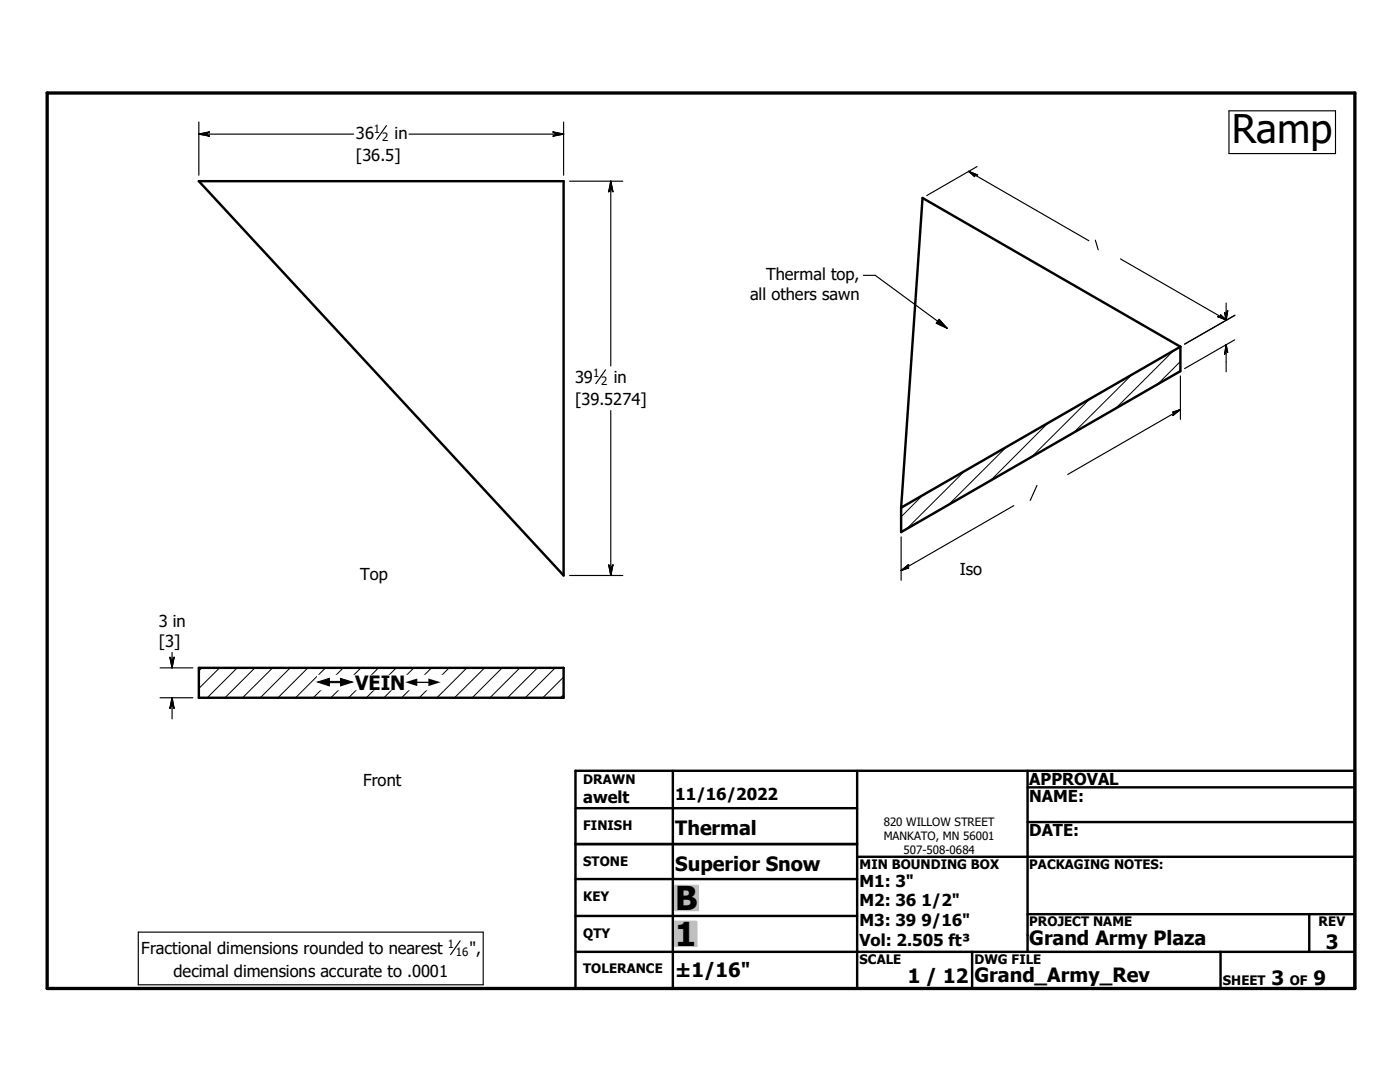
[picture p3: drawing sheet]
<svg xmlns="http://www.w3.org/2000/svg" width="279mm" height="216mm" viewBox="0 0 279 216" stroke-linecap="round" stroke-linejoin="round" font-family="sans-serif">
<g fill="none" stroke="#000" stroke-width=".48">
<path d="M39.7 36.2h72.8v78.6zM235.6 69.2v4.9l-55.8 32.1v-4.9M235.6 69.2l-55.8 32.1M235.6 69.2l-51.5-29.7-4.3 61.8M39.7 133.3h72.8v5.9h-72.8zM114.8 153.8h155.6v43.4h-155.6zM134.3 153.8v43.4M171.1 153.8v43.4M205.1 157.1h65.3M205.1 153.8v36.1M114.8 175.4h56.3M114.8 161.3h56.3"/>
<path d="M114.8 168.4h56.3M171.1 171h99.3M205.1 164h65.3M114.8 182.8h56.3M114.8 189.9h155.6M194 189.9v7.3M205.1 182.4h65.3M243.6 189.9v7.3M261.3 182.4v7.5"/>
</g>
<g fill="none" stroke="#000" stroke-width=".2">
<path d="M217.5 79.6l-11.5 11.5M225.9 74.8l-11.6 11.5M234.2 69.9l-11.6 11.6M235.6 72.1l-4.6 4.6M184.2 98.8l-4.4 4.3M192.5 94l-11.5 11.5M200.9 89.2l-11.6 11.5M209.2 84.4l-11.6 11.5M40.3 133.3l-.6 .6M43.8 133.3l-4.1 4.1M47.3 133.3l-5.9 5.9M50.9 133.3l-6 5.9"/>
<path d="M54.4 133.3l-6 5.9M57.9 133.3l-6 5.9M61.5 133.3l-6 5.9M65 133.3l-6 5.9M68.5 133.3l-6 5.9M72 133.3l-6 5.9M75.5 133.3l-5.9 5.9M79.1 133.3l-6 5.9M82.6 133.3l-6 5.9M86.1 133.3l-5.9 5.9M89.6 133.3l-5.9 5.9M93.2 133.3l-6 5.9"/>
<path d="M96.7 133.3l-6 5.9M100.2 133.3l-6 5.9M103.8 133.3l-6 5.9M107.3 133.3l-6 5.9M110.8 133.3l-6 5.9M112.5 138.6l-.6 .6M112.5 135.1l-4.2 4.1"/>
</g>
<path d="M9.4 18.6h261v178.6h-261z" fill="none" stroke="#000" stroke-width=".66"/>
<g fill="#c0c0c0" stroke="#c0c0c0" stroke-width=".48">
<path d="M134.8 183.9h4.2v4.8z"/>
<path d="M134.8 183.9l4.2 4.8h-4.2z"/>
<path d="M134.8 176.8h4.5v4.8z"/>
<path d="M134.8 176.8l4.5 4.8h-4.5z"/>
</g>
<g fill="none" stroke="#000" stroke-width=".23">
<path d="M39.7 26.8h30.9M39.7 26.8l2.1-.5-.7 .5M39.7 26.8l2.1 .4-.7-.4M39.7 24.3v10.7M41.1 26.8h.1M77.1 25.1l-1.9 2.7M81.6 26.8h30.9M111.1 26.8h.1M111.1 26.8l-.7 .4 2.1-.4M111.1 26.8l-.7-.5 2.1 .5M112.5 24.3v10.7M113.7 36.2h10.6"/>
<path d="M121.9 37.5h.1M121.9 36.2v36.8M121.9 36.2l.4 2.1-.4-.8M121.9 36.2l-.4 2.1 .4-.8M193.3 34.2l24 13.8M193.3 34.2l1.8 .7-.8-.1M193.3 34.2l1.2 1-.2-.4M194.3 34.8h.1M195 33.2l-10 5.8M245.3 22.1h21.2v8.5h-21.2zM172.3 54.9h2.4l14.3 10.6M218.6 47.9l.6 1.9"/>
<path d="M223.6 51.7l21.2 12.2M120.9 73.8l-2 2.7M187.4 63.7l1.6 1.8-2.1-1zM235.6 75v8.7M243.8 63.3h.1M243.8 63.3l-.8-.1 1.8 .7M243.8 63.3l-.2-.5 1.2 1.1M244.7 69.9h.1M244.7 62.8h.1M244.7 60.5v3.4M244.7 68.8v5.4M244.7 68.8l.3 1.5-.3-.4"/>
<path d="M244.7 68.8l-.3 1.9 .3-.8M244.7 62.8l-.3-.4 .3 1.5M244.7 62.8l.3-.8-.3 1.9M246.4 67.8l-10 5.7M246.5 62.9l-10.1 5.8M121.9 81.9v32.9M207 96.9l-1.4 3M234.6 82.3h.1M235.6 81.7l-22.5 13M235.6 81.7l-1.5 1.2 .5-.6M235.6 81.7l-1.5 .5 .5 .1M113.7 114.8h10.6"/>
<path d="M121.9 113.5h.1M121.9 113.5l-.4-.8 .4 2.1M121.9 113.5l.4-.8-.4 2.1M179.8 107.1v8.7M180.8 113.3h.1M180.8 113.3l.5-.7-1.5 1.2M180.8 113.3h.5l-1.5 .5M202.3 100.9l-22.5 12.9M31.9 139.2h6.6M31.9 133.3h6.6M34.3 131.9h.1M34.3 130.2v3.1"/>
<path d="M34.3 139.2v4.2M34.3 131.9l-.4-.7 .4 2.1M34.3 131.9l.4-.7-.4 2.1M34.3 139.2l.4 2.1-.4-.7M34.3 139.2l-.4 2.1 .4-.7M34.3 140.6h.1M27.6 186h68.8v10.5h-68.8zM91.8 187.7l-1.9 2.8"/>
</g>
<g fill="#000" stroke="#000" stroke-width=".23">
<path d="M39.7 26.8l2.1-.5-.7 .5zM39.7 26.8h1.4l.7 .4zM41.1 26.8l.7 .4zM110.4 27.2l.7-.4h1.4zM110.4 26.3l2.1 .5h-1.4zM110.4 26.3l.7 .5zM121.9 36.2l.4 2.1-.4-.8zM121.9 36.2v1.3l-.4 .8zM121.9 37.5l-.4 .8zM193.3 34.2l1.8 .7-.8-.1zM193.3 34.2l1 .6 .2 .4zM194.3 34.8l.2 .4z"/>
<path d="M187.4 63.7l1.6 1.8-2.1-1zM243 63.2l.8 .1 1 .6zM243.6 62.8l1.2 1.1-1-.6zM243.6 62.8l.2 .5zM244.7 68.8l.3 1.5-.3-.4zM244.7 68.8v1.1l-.3 .8zM244.7 69.9l-.3 .8zM244.4 62.4l.3 .4v1.1zM245 62l-.3 1.9v-1.1zM245 62l-.3 .8zM234.6 82.3l1-.6-1.5 1.2zM234.1 82.2l1.5-.5-1 .6z"/>
<path d="M234.1 82.2l.5 .1zM121.5 112.7l.4 .8v1.3zM122.3 112.7l-.4 2.1v-1.3zM122.3 112.7l-.4 .8zM179.8 113.8l1.5-1.2-.5 .7zM179.8 113.8l1-.5h.5zM180.8 113.3h.5zM33.9 131.2l.4 .7v1.4zM34.7 131.2l-.4 2.1v-1.4zM34.7 131.2l-.4 .7zM34.3 139.2l.4 2.1-.4-.7zM34.3 139.2v1.4l-.4 .7z"/>
<path d="M34.3 140.6l-.4 .7z"/>
</g>
<g fill="#fff" stroke="#fff" stroke-width=".23">
<path d="M63.4 134.8h25v2.8z"/>
<path d="M63.4 134.8l25 2.8h-25z"/>
</g>
<text font-size="7.9" x="245.8" y="28.4">Ramp</text>
<g font-size="6.6">
<text x="134.7" y="181.6">B</text>
<text x="134.7" y="188.7">1</text>
</g>
<g font-size="3.9">
<text x="70.9" y="137.6">VEIN</text>
<text x="134.7" y="166.6">Thermal</text>
<text x="134.7" y="173.8">Superior Snow</text>
<text x="205.4" y="188.6">Grand Army Plaza</text>
<text x="264.6" y="189.3">3</text>
<text x="134.7" y="194.9">±1/16&quot;</text>
<text x="181.1" y="196.1">1 / 12</text>
<text x="194.5" y="196">Grand_Army_Rev</text>
<text x="253.8" y="196.6">3</text>
<text x="262.1" y="196.6">9</text>
</g>
<g font-size="3.3">
<text x="71" y="27.6">36</text>
<text x="78.7" y="27.6">in</text>
<text x="71" y="32.1">[36.5]</text>
<text x="149.7" y="59.8">all others sawn</text>
<text x="152.9" y="55.8">Thermal top,</text>
<text x="114.8" y="76.4">39</text>
<text x="122.5" y="76.4">in</text>
<text x="114.8" y="80.9">[39.5274]</text>
<text x="71.9" y="115.7">Top</text>
<text x="191.6" y="114.7">Iso</text>
<text x="31.7" y="125.1">3 in</text>
<text x="31.7" y="129.1">[3]</text>
<text x="72.5" y="156.8">Front</text>
<text x="116.4" y="160.2">awelt</text>
<text x="134.7" y="159.7">11/16/2022</text>
<text x="205.4" y="156.7">APPROVAL</text>
<text x="205.4" y="159.9">NAME:</text>
<text x="205.4" y="166.9">DATE:</text>
<text x="171.5" y="176.9">M1: 3&quot;</text>
<text x="171.5" y="180.8">M2: 36 1/2&quot;</text>
<text x="171.5" y="184.8">M3: 39 9/16&quot;</text>
<text x="28.2" y="190.3">Fractional dimensions rounded to nearest</text>
<text x="93.7" y="190.3">&quot;,</text>
<text x="171.5" y="188.7">Vol: 2.505 ft³</text>
<text x="34.6" y="195">decimal dimensions accurate to .0001</text>
</g>
<g font-size="3.1">
<text x="63.4" y="137.6">#</text>
<text x="80.9" y="137.6">#</text>
</g>
<g font-size="2.6">
<text x="116.4" y="156.4">DRAWN</text>
<text x="116.4" y="165.6">FINISH</text>
<text x="116.4" y="172.8">STONE</text>
<text x="171.5" y="173.4">MIN BOUNDING BOX</text>
<text x="205.4" y="173.4">PACKAGING NOTES:</text>
<text x="116.4" y="179.9">KEY</text>
<text x="205.4" y="184.8">PROJECT NAME</text>
<text x="263.1" y="184.8">REV</text>
<text x="116.4" y="187.1">QTY</text>
<text x="116.4" y="194.2">TOLERANCE</text>
<text x="171.5" y="192.4">SCALE</text>
<text x="194.5" y="192.4">DWG FILE</text>
<text x="244.1" y="196.6">SHEET</text>
<text x="257.4" y="196.6">OF</text>
</g>
<g font-size="2.3">
<text x="74.6" y="26.5">1</text>
<text x="76.3" y="28.2">2</text>
<text x="118.4" y="75.2">1</text>
<text x="120" y="76.9">2</text>
<text x="176.4" y="164.8">820 WILLOW STREET</text>
<text x="176.4" y="167.6">MANKATO, MN 56001</text>
<text x="180.3" y="170.3">507-508-0684</text>
<text x="89.4" y="189.1">1</text>
<text x="91" y="190.8">16</text>
</g>
</svg>
